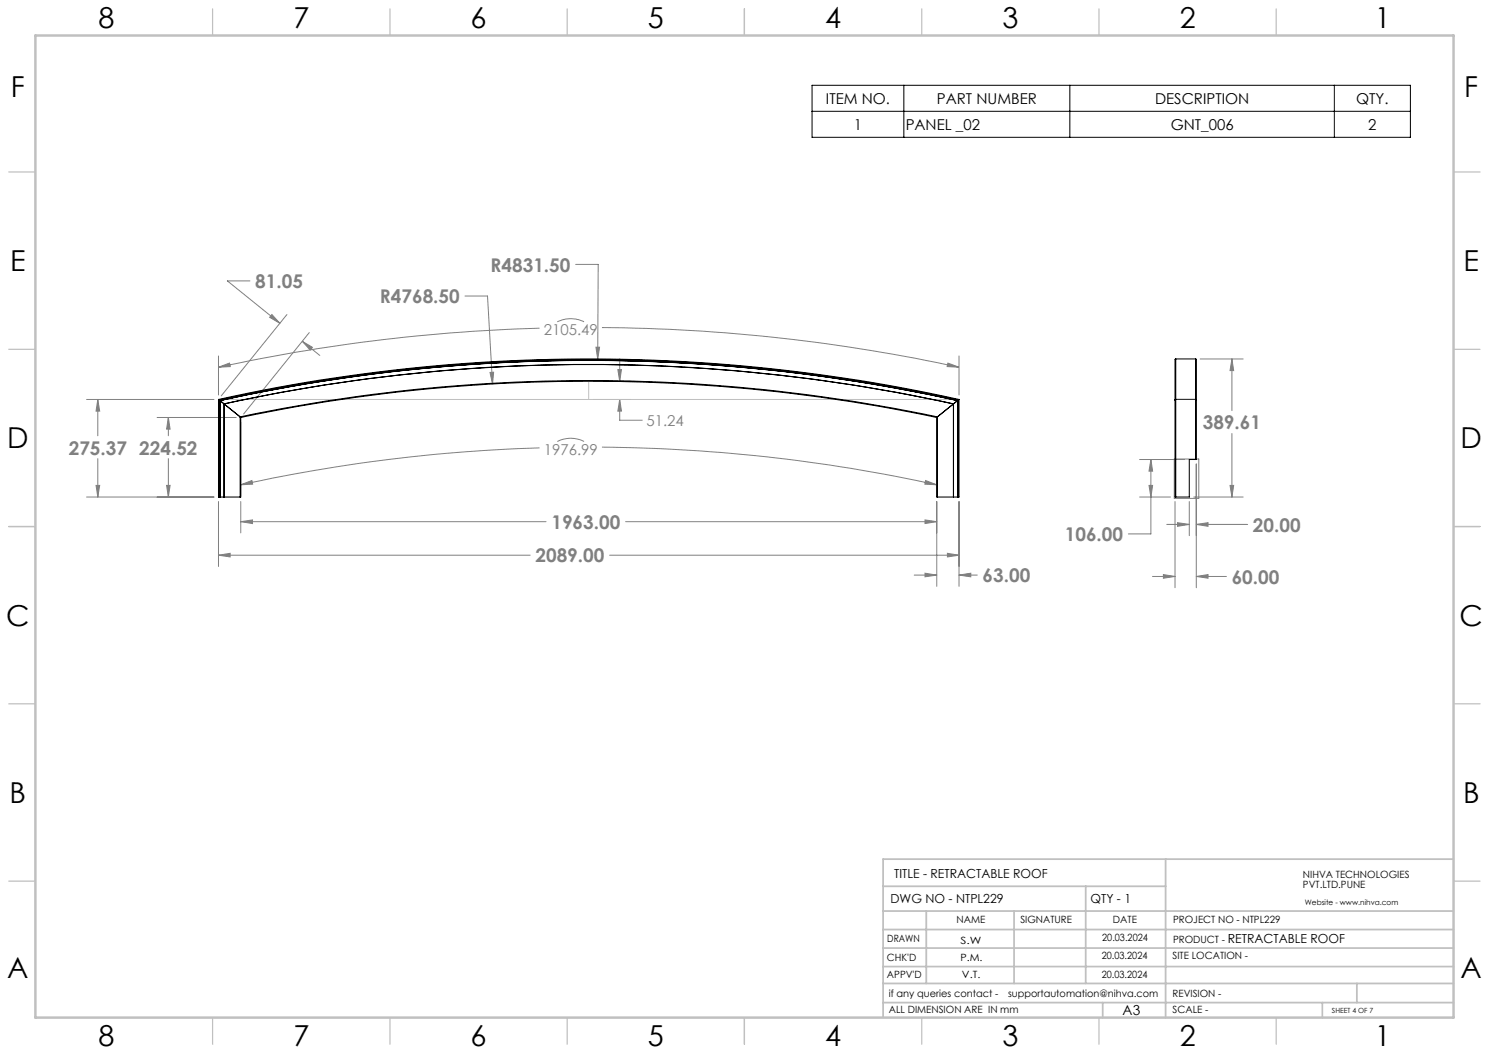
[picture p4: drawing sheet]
<svg xmlns="http://www.w3.org/2000/svg" width="420mm" height="297mm" viewBox="0 0 420 297" stroke-linecap="round" stroke-linejoin="round" font-family="sans-serif">
<g fill="none" stroke="#808080" stroke-width=".28">
<path d="M70.5 79.2h-6.4l14.9 12M162.4 74.6h6.3l-.1 26.6M76.7 88.7l2.3 2.5-2.9-1.7zM80.9 88.7l-18.5 23M85.3 96.3l2.8 1.7-.6 .7zM85.3 96.3l4.9 4M87.2 93.8l-18.5 23M131.2 83.5h6.3l1.4 24.8M152.2 92.6a491 491 0 0 0-90.6 11M157.2 90.8a8.5 8.5 0 0 1 7.5 0M168.1 97.9h1l-.5 3.3zM169.8 92.4a493.1 493.1 0 0 1 100.7 11.2"/>
<path d="M24.4 112.7h36M27.6 112.7l.5 3.3h-1zM27.6 112.7v10.2M44.3 117.8h22.3M47.5 117.8l.5 3.2h-1zM47.5 117.8v5.1M61.6 103.6l3.1-1.2 .2 1zM61.6 100.4v11M67.9 119v20.9M138.2 105.1l1-.1-.3 3.3zM167.3 112.7h10.7M167.3 107.5h10.7"/>
<path d="M174.3 104.2h1l-.5 3.3zM174.8 112.7v5.8h6.4M174.8 101.2v6.3M174.8 112.7l.5 3.3h-1zM264.2 119v20.9M267.4 102.4l3.1 1.2-3.3-.2zM270.5 100.4v11M338.5 101.2h12.2M347.5 101.2l.5 3.3h-1zM347.5 101.2v14.6M27.1 136.9h1l-.5 3.3zM27.6 129.4v10.8"/>
<path d="M47 136.9h1l-.5 3.3zM47.5 129.4v10.8M67.9 136.7l3.1-1.2 .3 1.1zM152.2 126.3a458.3 458.3 0 0 0-84.3 10.4M157.2 124.5a8.2 8.2 0 0 1 7.5 0M169.8 126.1a456.8 456.8 0 0 1 94.4 10.6M261.1 135.5l3.1 1.2-3.3-.1zM321.5 129.6h12.7M324.1 136.9h1l-.5 3.3zM324.6 129.6l.5 3.3h-1zM324.6 129.6v21h-6.3M331.2 129.5h6.9v11.1h-6.9z"/>
<path d="M337.4 130.9v34.9M347 136.9h1l-.5 3.3zM347.5 122.3v17.9M24.4 140.2h36M61.6 156.6l3.3-.5v1zM61.6 141.5v18.3M61.6 156.6h87.9M67.9 147.1l3.3-.5v1.1zM67.9 141.5v8.8M67.9 147.1h86.1M171.9 156.6h98.6M176.5 147.1h87.7"/>
<path d="M260.9 146.6l3.3 .5-3.3 .6zM264.2 141.5v23.9M267.2 156.1l3.3 .5-3.3 .5zM270.5 141.5v23.9M321.5 140.2h8.7M329.1 147.9h6.4M331.4 141.5v24.3M332.1 147.4l3.4 .5-3.4 .5zM335.5 141.5v9.6M336.7 140.2h14M337.4 147.9l3.3-.5v1zM337.4 147.9h14.5"/>
<path d="M257.9 162.2h6.3M260.9 161.7l3.3 .5-3.3 .5zM270.5 162.2l3.3-.5v1zM270.5 162.2h5.2M325.1 162.6h6.3M328.2 162.1l3.2 .5-3.2 .5zM337.4 162.6l3.3-.5v1zM337.4 162.6h8.5"/>
</g>
<path d="M229.1 24.1h168.7v14.6h-168.7zM229.1 31.4h168.7M255 24.1v14.6M301.8 24.1v14.6M376.4 24.1v14.6" fill="none" stroke="#000" stroke-width=".28"/>
<path d="M61.6 112.7h208.9M166.1 107.5v5.2" fill="none" stroke="#c0c0c0" stroke-width=".28"/>
<g fill="none" stroke="#c0c0c0" stroke-width=".35">
<path d="M60 2.5v7.5M110 2.5v7.5M160 2.5v7.5M210 2.5v7.5M260 2.5v7.5M310 2.5v7.5M360 2.5v7.5M2.5 48.5h7.5M410 48.5h7.5M2.5 98.5h7.5M410 98.5h7.5M2.5 148.5h7.5"/>
<path d="M410 148.5h7.5M2.5 198.5h7.5M410 198.5h7.5M2.5 248.5h7.5M410 248.5h7.5M60 287v7.5M110 287v7.5M160 287v7.5M210 287v7.5M260 287v7.5M310 287v7.5M360 287v7.5"/>
</g>
<g fill="none" stroke="#c0c0c0" stroke-width=".5">
<path d="M249.1 257h160.9M249.1 250h79.7M261.3 257v20.4M286 257v20.4M306.2 250v27.4M328.8 242.3v44.7M410 242.3h-160.9v44.7M249.1 272.6h160.9M249.1 267.4h160.9M249.1 262.2h160.9M249.1 277.4h160.9M382.7 277.4v5.4"/>
<path d="M249.1 282.8h160.9M311 282.8v4.2M373 282.8v4.2"/>
</g>
<path d="M10 10h400v277h-400z" fill="none" stroke="#c0c0c0" stroke-width=".7"/>
<g fill="#808080">
<path d="M174.8 112.7l.5 3.3h-1zM174.3 104.2h1l-.5 3.3z"/>
<path d="M261.1 135.5l3.1 1.2-3.3-.1zM67.9 136.7l3.1-1.2 .3 1.1zM267.4 102.4l3.1 1.2-3.3-.2zM61.6 103.6l3.1-1.2 .2 1z"/>
<path d="M67.9 147.1l3.3-.5v1.1zM260.9 146.6l3.3 .5-3.3 .6zM61.6 156.6l3.3-.5v1zM267.2 156.1l3.3 .5-3.3 .5zM27.1 136.9h1l-.5 3.3zM27.6 112.7l.5 3.3h-1zM47 136.9h1l-.5 3.3zM47.5 117.8l.5 3.2h-1zM168.1 97.9l.5 3.3 .5-3.3zM138.2 105.1l.7 3.2 .3-3.3zM76.7 88.7l2.3 2.5-2.9-1.7zM85.3 96.3l2.8 1.7-.6 .7zM260.9 161.7l3.3 .5-3.3 .5zM270.5 162.2l3.3-.5v1zM347.5 101.2l.5 3.3h-1zM347 136.9h1l-.5 3.3zM332.1 147.4l3.4 .5-3.4 .5zM337.4 147.9l3.3-.5v1zM324.6 129.6l.5 3.3h-1zM324.1 136.9h1l-.5 3.3zM337.4 162.6l3.3-.5v1zM328.2 162.1l3.2 .5-3.2 .5z"/>
</g>
<g fill="none" stroke="#000" stroke-width=".28">
<path d="M61.8 112.8l-.2-.1a482.7 482.7 0 0 1 208.9 0l-.2 .1M61.8 112.8a483.8 483.8 0 0 1 208.5 0M61.8 112.8l-.2-.2v27.6h.2M61.8 112.8l.2 .2M61.8 112.8v27.4M62 113a482.4 482.4 0 0 1 208.2 0M62 113v27.2M62 113h.1M62.1 113a483.2 483.2 0 0 1 208 0M62.1 113l1.1 .9M62.1 113v27.2M63.2 113.9a481.9 481.9 0 0 1 205.8 0"/>
<path d="M63.2 113.9h.1M63.2 113.9v26.3M63.2 113.9a481.5 481.5 0 0 1 205.7 0M63.2 113.9l4.5 3.7M67.7 117.6a477.7 477.7 0 0 1 196.7 0M67.7 117.6l.2 .2M67.7 117.6v22.6M67.9 117.8a475.9 475.9 0 0 1 196.3 0M67.9 117.8v22.4h-.2M264.2 117.8v22.4h.2M264.4 117.6l-.2 .2M264.4 117.6v22.6"/>
<path d="M268.9 113.9l-4.5 3.7M269 113.9h-.1M269 113.9v26.3M270.1 113h.1M270.1 113l-1.1 .9M270.1 113v27.2M270.2 113h-.1M270.2 113v27.2M270.3 112.8l-.1 .2M270.3 112.8l.2-.2v27.6h-.2M270.3 112.8v27.4M331.4 112.8v27.4h.2"/>
<path d="M331.6 101.2l-.2 .2v11.4M331.6 112.6l-.2 .2M331.6 112.7l-.2 .1M331.6 101.2v11.4M331.6 101.2h5.7M331.6 112.6v27.6M331.6 112.6h5.7M337.3 101.2l.1 .1v11.5M337.3 112.6l.1 .2M337.3 112.7l.1 .1M337.3 101.2v11.4M337.3 112.6v17"/>
<path d="M337.4 112.8v16.8h-.1M337.3 129.6h-1.8v10.6h-3.9M61.8 140.2h.2M62 140.2h.1M62.1 140.2h5.6M63.2 140.2h.1M264.4 140.2h5.7M268.9 140.2h.1M270.1 140.2h.1M270.2 140.2h.1"/>
</g>
<g font-size="8.1">
<text x="27.8" y="8">8</text>
<text x="82.8" y="8">7</text>
<text x="132.8" y="8">6</text>
<text x="182.8" y="8">5</text>
<text x="232.8" y="8">4</text>
<text x="282.8" y="8">3</text>
<text x="332.8" y="8">2</text>
<text x="387.8" y="8">1</text>
<text x="3" y="27.2">F</text>
<text x="413" y="27.2">F</text>
<text x="2.8" y="76.5">E</text>
<text x="412.8" y="76.5">E</text>
<text x="2" y="126.5">D</text>
<text x="412" y="126.5">D</text>
<text x="1.7" y="176.5">C</text>
<text x="411.7" y="176.5">C</text>
<text x="2.7" y="226.5">B</text>
<text x="412.7" y="226.5">B</text>
<text x="2" y="275.7">A</text>
<text x="412" y="275.7">A</text>
<text x="27.8" y="295">8</text>
<text x="82.8" y="295">7</text>
<text x="132.8" y="295">6</text>
<text x="182.8" y="295">5</text>
<text x="232.8" y="295">4</text>
<text x="282.8" y="295">3</text>
<text x="332.8" y="295">2</text>
<text x="387.8" y="295">1</text>
</g>
<g font-size="5.3" fill="#808080">
<text x="138.4" y="76.6">R4831.50</text>
<text x="72" y="81.3">81.05</text>
<text x="107.2" y="85.5">R4768.50</text>
<text x="339.3" y="121.1">389.61</text>
<text x="19.4" y="128.2">275.37 224.52</text>
<text x="155.5" y="149.2">1963.00</text>
<text x="353.4" y="150">20.00</text>
<text x="300.4" y="152.6">106.00</text>
<text x="151" y="158.6">2089.00</text>
<text x="277.2" y="164.3">63.00</text>
<text x="347.4" y="164.6">60.00</text>
</g>
<g font-size="4.2">
<text x="233" y="29.2">ITEM NO.</text>
<text x="264.2" y="29.2">PART NUMBER</text>
<text x="325.8" y="29.2">DESCRIPTION</text>
<text x="382.5" y="29.2">QTY.</text>
<text x="240.8" y="36.6">1</text>
<text x="255.5" y="36.6">PANEL _02</text>
<text x="330.2" y="36.6">GNT_006</text>
<text x="386" y="36.6">2</text>
</g>
<g font-size="4.2" fill="#808080">
<text x="153.4" y="94.6">2105.49</text>
<text x="182.3" y="120.1">51.24</text>
<text x="153.4" y="128.4">1976.99</text>
</g>
<text font-size="3.9" x="316.7" y="286.4">A3</text>
<g font-size="3.5">
<text x="252.2" y="247.7">TITLE - RETRACTABLE ROOF</text>
<text x="251.2" y="254.8">DWG NO - NTPL229</text>
<text x="307.6" y="254.8">QTY - 1</text>
<text x="346.3" y="266.1">RETRACTABLE ROOF</text>
</g>
<g font-size="2.8">
<text x="367.5" y="247.7">NIHVA TECHNOLOGIES</text>
<text x="367.5" y="250.5">PVT.LTD.PUNE</text>
<text x="269.8" y="260.4">NAME</text>
<text x="287.8" y="260.4">SIGNATURE</text>
<text x="313.9" y="260.5">DATE</text>
<text x="330.9" y="260.5">PROJECT NO - NTPL229</text>
<text x="250.3" y="265.7">DRAWN</text>
<text x="270.9" y="266.1">S.W</text>
<text x="310.9" y="265.5">20.03.2024</text>
<text x="330.9" y="266.1">PRODUCT -</text>
<text x="250.2" y="271.1">CHK'D</text>
<text x="250.2" y="275.8">APPV'D</text>
<text x="270.9" y="271.1">P.M.</text>
<text x="271.3" y="275.8">V.T.</text>
<text x="310.8" y="270.6">20.03.2024</text>
<text x="310.8" y="275.8">20.03.2024</text>
<text x="330.7" y="270.6">SITE LOCATION -</text>
<text x="250.7" y="281.1">if any queries contact -</text>
<text x="284.3" y="281.1">supportautomation@nihva.com</text>
<text x="330.7" y="281.1">REVISION -</text>
<text x="250.7" y="285.6">ALL DIMENSION ARE IN mm</text>
<text x="330.7" y="285.6">SCALE -</text>
</g>
<text font-size="2.1" x="368.1" y="255.1">Website - www.nihva.com</text>
<text font-size="2" x="375.7" y="285.6">SHEET 4 OF 7</text>
</svg>
